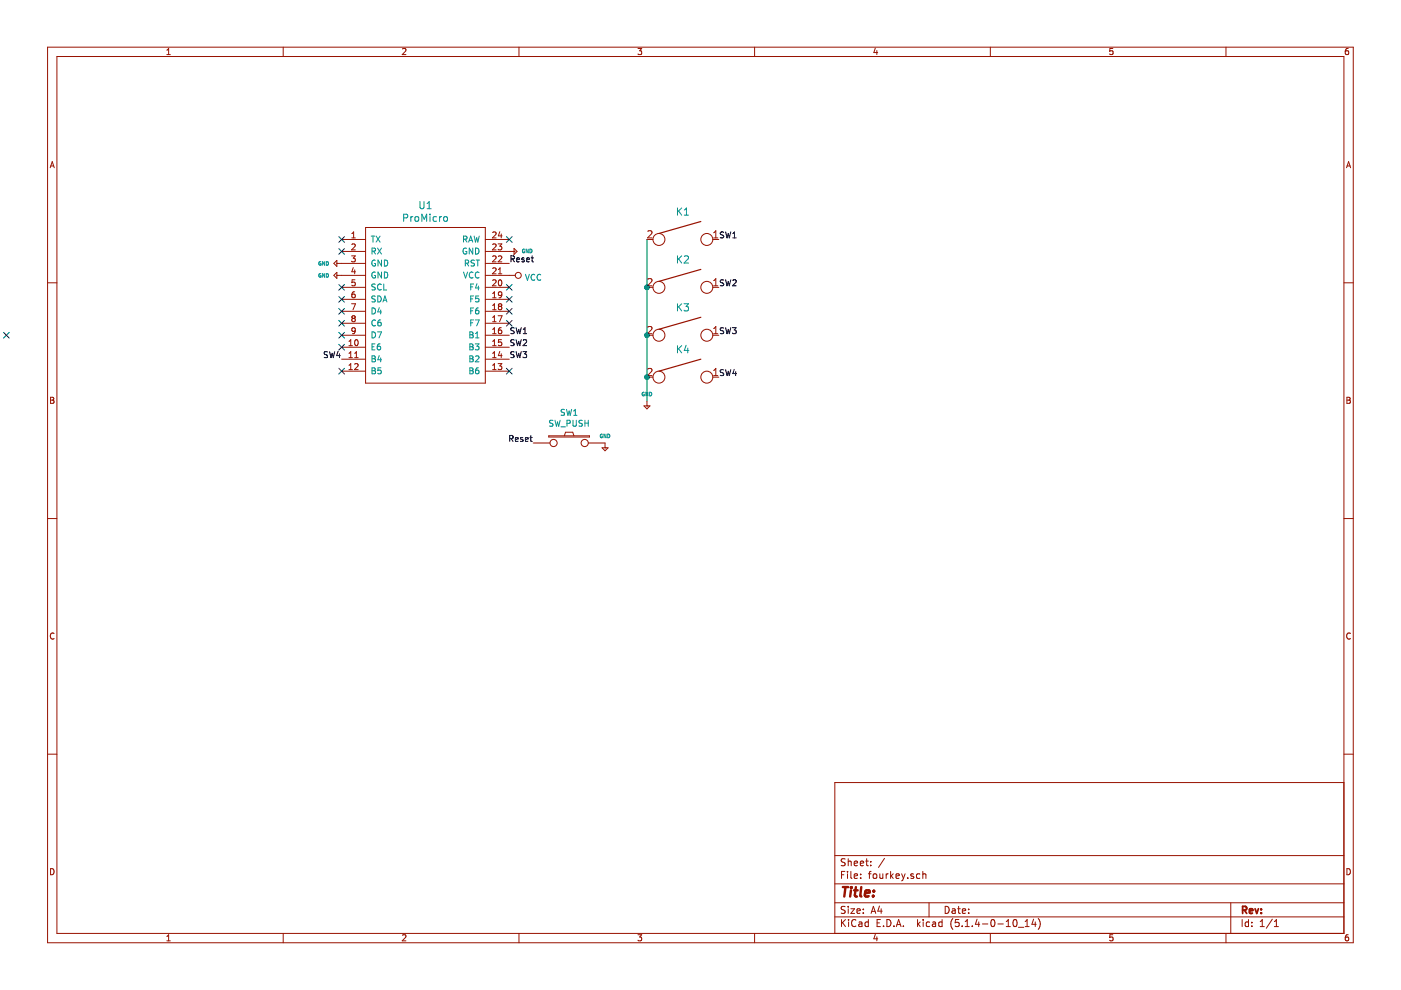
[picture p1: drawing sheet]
EESchema Schematic File Version 4
EELAYER 30 0
EELAYER END
$Descr A4 11693 8268
encoding utf-8
Sheet 1 1
Title ""
Date ""
Rev ""
Comp ""
Comment1 ""
Comment2 ""
Comment3 ""
Comment4 ""
$EndDescr
$Comp
L keyboard_parts:KEYSW K1
U 1 1
P 5700 2000
F 0 "K1" H 5700 2233 60  0000 C CNN
F 1 "KEYSW" H 5700 1900 60  0001 C CNN
F 2 "keebs:Mx_Alps_100" H 5700 2000 60  0001 C CNN
F 3 "" H 5700 2000 60  0000 C CNN
	1    5700 2000
	1    0    0    -1  
$EndComp
$Comp
L keyboard_parts:KEYSW K2
U 1 1
P 5700 2400
F 0 "K2" H 5700 2633 60  0000 C CNN
F 1 "KEYSW" H 5700 2300 60  0001 C CNN
F 2 "keebs:Mx_Alps_100" H 5700 2400 60  0001 C CNN
F 3 "" H 5700 2400 60  0000 C CNN
	1    5700 2400
	1    0    0    -1  
$EndComp
$Comp
L keyboard_parts:KEYSW K3
U 1 1
P 5700 2800
F 0 "K3" H 5700 3033 60  0000 C CNN
F 1 "KEYSW" H 5700 2700 60  0001 C CNN
F 2 "keebs:Mx_Alps_100" H 5700 2800 60  0001 C CNN
F 3 "" H 5700 2800 60  0000 C CNN
	1    5700 2800
	1    0    0    -1  
$EndComp
$Comp
L keyboard_parts:KEYSW K4
U 1 1
P 5700 3150
F 0 "K4" H 5700 3383 60  0000 C CNN
F 1 "KEYSW" H 5700 3050 60  0001 C CNN
F 2 "keebs:Mx_Alps_100" H 5700 3150 60  0001 C CNN
F 3 "" H 5700 3150 60  0000 C CNN
	1    5700 3150
	1    0    0    -1  
$EndComp
$Comp
L keyboard_parts:GND #PWR0101
U 1 1
P 5400 3350
F 0 "#PWR0101" H 5400 3400 20  0001 C CNN
F 1 "GND" H 5400 3409 30  0000 C CNN
F 2 "" H 5400 3350 60  0000 C CNN
F 3 "" H 5400 3350 60  0000 C CNN
	1    5400 3350
	1    0    0    -1  
$EndComp
Text Label 4250 3000 0    50   ~ 0
SW3
$Comp
L keyboard_parts:SW_PUSH SW1
U 1 1
P 4750 3700
F 0 "SW1" H 4750 3955 50  0000 C CNN
F 1 "SW_PUSH" H 4750 3864 50  0000 C CNN
F 2 "Button_Switch_SMD:SW_SPST_TL3342" H 4750 3700 60  0001 C CNN
F 3 "" H 4750 3700 60  0000 C CNN
	1    4750 3700
	1    0    0    -1  
$EndComp
Text Label 6000 2400 0    50   ~ 0
SW2
Text Label 6000 2800 0    50   ~ 0
SW3
Text Label 6000 3150 0    50   ~ 0
SW4
Text Label 4450 3700 2    50   ~ 0
Reset
Text Label 4250 2200 0    50   ~ 0
Reset
$Comp
L keyboard_parts:GND #PWR0102
U 1 1
P 5050 3700
F 0 "#PWR0102" H 5050 3750 20  0001 C CNN
F 1 "GND" H 5050 3759 30  0000 C CNN
F 2 "" H 5050 3700 60  0000 C CNN
F 3 "" H 5050 3700 60  0000 C CNN
	1    5050 3700
	1    0    0    -1  
$EndComp
$Comp
L promicro:ProMicro U1
U 1 1
P 3550 2750
F 0 "U1" H 3550 3787 60  0000 C CNN
F 1 "ProMicro" H 3550 3681 60  0000 C CNN
F 2 "promicro:ProMicro" H 3650 1700 60  0001 C CNN
F 3 "" H 3650 1700 60  0000 C CNN
	1    3550 2750
	1    0    0    -1  
$EndComp
$Comp
L keyboard_parts:GND #PWR0103
U 1 1
P 4250 2100
F 0 "#PWR0103" H 4250 2150 20  0001 C CNN
F 1 "GND" V 4250 1950 30  0000 C CNN
F 2 "" H 4250 2100 60  0000 C CNN
F 3 "" H 4250 2100 60  0000 C CNN
	1    4250 2100
	0    -1   -1   0   
$EndComp
$Comp
L keyboard_parts:GND #PWR0104
U 1 1
P 2850 2200
F 0 "#PWR0104" H 2850 2250 20  0001 C CNN
F 1 "GND" V 2850 2050 30  0000 C CNN
F 2 "" H 2850 2200 60  0000 C CNN
F 3 "" H 2850 2200 60  0000 C CNN
	1    2850 2200
	0    1    1    0   
$EndComp
$Comp
L keyboard_parts:GND #PWR0105
U 1 1
P 2850 2300
F 0 "#PWR0105" H 2850 2350 20  0001 C CNN
F 1 "GND" V 2850 2150 30  0000 C CNN
F 2 "" H 2850 2300 60  0000 C CNN
F 3 "" H 2850 2300 60  0000 C CNN
	1    2850 2300
	0    1    1    0   
$EndComp
NoConn ~ 4250 2500
NoConn ~ 4250 2600
NoConn ~ 4250 2700
NoConn ~ 2850 2400
NoConn ~ 2850 2500
NoConn ~ 2850 2600
NoConn ~ 2850 2700
NoConn ~ 2850 2800
NoConn ~ 2850 2000
NoConn ~ 2850 2100
$Comp
L power:VCC #PWR0106
U 1 1
P 4250 2300
F 0 "#PWR0106" H 4250 2150 50  0001 C CNN
F 1 "VCC" V 4267 2428 50  0000 L CNN
F 2 "" H 4250 2300 50  0001 C CNN
F 3 "" H 4250 2300 50  0001 C CNN
	1    4250 2300
	0    1    1    0   
$EndComp
NoConn ~ 4250 2000
NoConn ~ 50   2800
Text Label 4250 2900 0    50   ~ 0
SW2
Text Label 4250 2800 0    50   ~ 0
SW1
NoConn ~ 4250 2400
NoConn ~ 4250 3100
NoConn ~ 2850 3100
Text Label 2850 3000 2    50   ~ 0
SW4
NoConn ~ 2850 2900
Text Label 6000 2000 0    50   ~ 0
SW1
Wire Wire Line
	5400 2000 5400 2400
Connection ~ 5400 2400
Wire Wire Line
	5400 2400 5400 2800
Connection ~ 5400 2800
Wire Wire Line
	5400 2800 5400 3150
Connection ~ 5400 3150
Wire Wire Line
	5400 3150 5400 3350
$EndSCHEMATC
